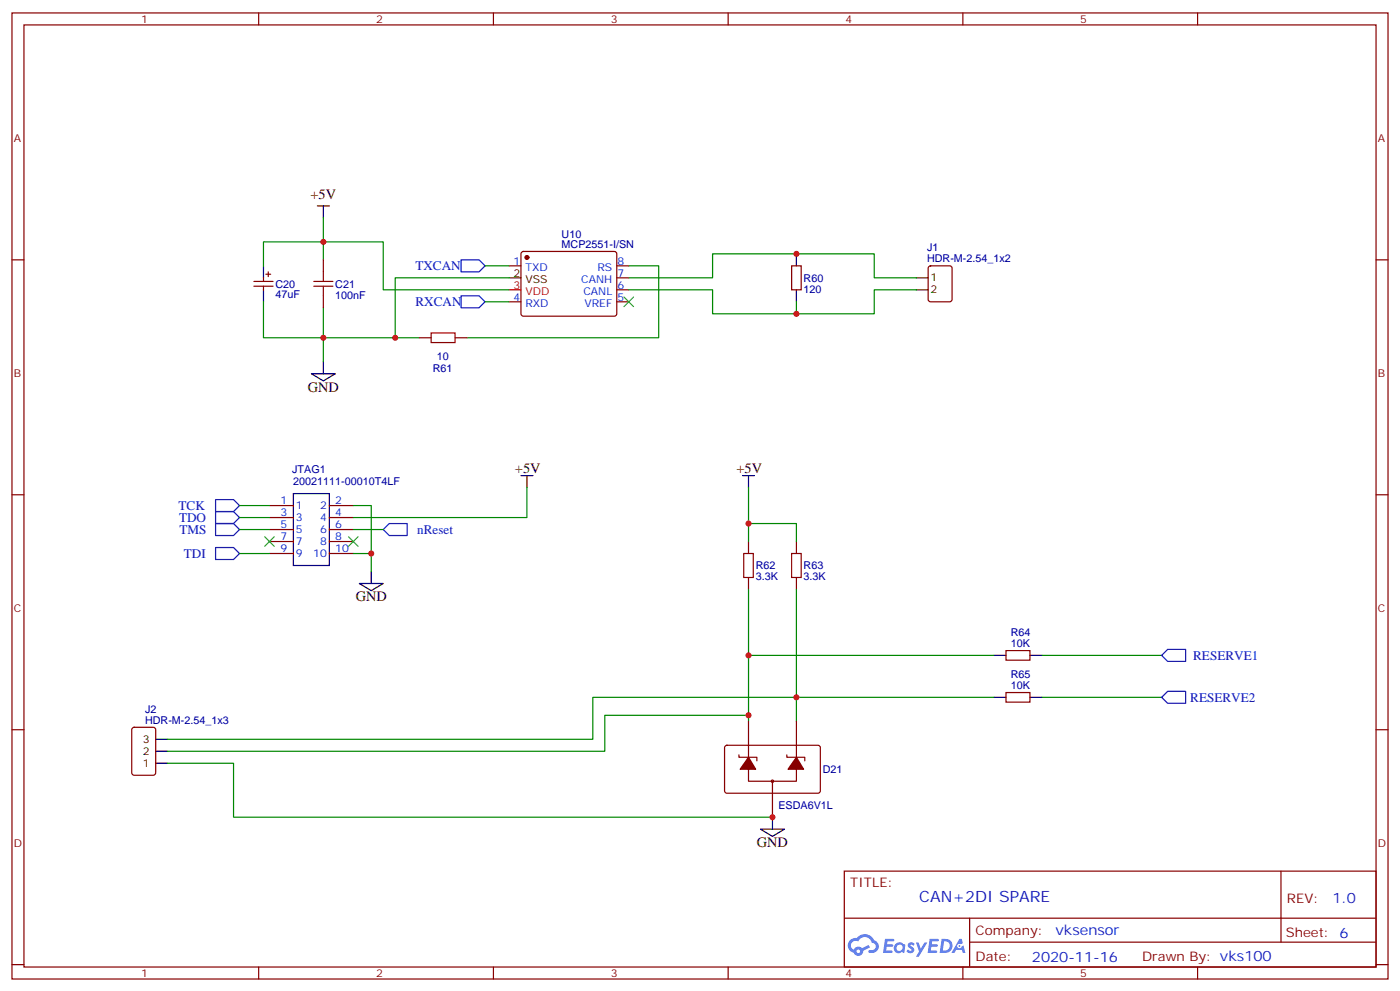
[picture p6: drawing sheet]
<svg xmlns="http://www.w3.org/2000/svg" width="412mm" height="292mm" viewBox="0 0 412 292" stroke-linecap="round" stroke-linejoin="round" font-family="sans-serif">
<g fill="none" stroke="#870000" stroke-width=".35">
<path d="M3.5 3.8h405.4v284.3h-405.4zM7.1 7.3h398.2v277.3h-398.2zM76.2 3.8v3.5M145.3 3.8v3.5M214.5 3.8v3.5M283.6 3.8v3.5M352.8 3.8v3.5M3.5 76.5h3.6M405.3 76.5h3.6M3.5 145.6h3.6M405.3 145.6h3.6M3.5 214.8h3.6"/>
<path d="M405.3 214.8h3.6M248.7 256.4h156.6v28.2h-156.6zM377.3 256.4v20.9M248.7 270.2h156.5M285.6 277.3h119.6M285.6 270.2v14.2M3.5 283.9h3.6M76.2 284.6v3.5M145.3 284.6v3.5M214.5 284.6v3.5M283.6 284.6v3.5M352.8 284.6v3.5"/>
<path d="M405.3 283.9h3.6"/>
</g>
<g fill="#5487ff">
<path d="M267.7 277.6a1.22 1.22 0 0 1 1.7 .2l-.4 .6a.47 .47 0 0 0-.3-.4 .47 .47 0 0 0-.5 .2l.1 .2a1.14 1.14 0 0 1 .8 1.8 1.14 1.14 0 0 1-1.9 0l-.2-.2 .5-.6 .7 .5a.29 .29 0 0 0 .3-.3 .29 .29 0 0 0-.2-.3 1.04 1.04 0 0 1-.6-1.7z"/>
<path d="M260.7 276.3h2.4l.3 .2-.2 .5-1.8 .1-.1 .8h1.5l.3 .4-.3 .4h-1.6l-.2 1.1h1.7l.2 .3-.2 .3-2.6 .1z"/>
<path d="M273.8 276.3h2.4l.3 .2-.1 .5-1.8 .1-.2 .8h1.6l.3 .4-.4 .4h-1.6l-.1 1.1h1.7l.2 .3-.2 .3-2.6 .1z"/>
<path d="M282.6 276.3h.7l.3 1.3-.6 .3a.69 .69 0 0 0-1 .3 .69 .69 0 0 0 .4 .9 .69 .69 0 0 0 .9-.6l.5-.2 .6 2.2h-.8l-.2-.9h-1.8l-.5 .9h-.8z"/>
<path d="M269.8 277.4h.8l.6 1.8 1.1-1.8h.9l-2.6 4.2h-.8l.9-1.5z"/>
<path d="M277.4 276.3l-.6 4.2h1.3a2.11 2.11 0 0 0 2.5-2.1 2.11 2.11 0 0 0-2.5-2.1zM278.1 277.1a1.39 1.39 0 0 1 1.7 1.4 1.39 1.39 0 0 1-1.8 1.3h-.3z"/>
<path d="M263.7 277.9a1.54 1.54 0 0 0-.1 2.2 1.54 1.54 0 0 0 2.2 .1l.6 .3 .3-2.3-.2-.3h-.4a1.49 1.49 0 0 0-2.4 0zM264 278.9a.94 .94 0 0 1 1.8 0 .94 .94 0 0 1-1.8 0z"/>
<path d="M250.4 276.7a2.18 2.18 0 0 0 1.1 3.7 1.44 1.44 0 0 0 1.6 .9 1.44 1.44 0 0 0 1.2-1.4l2-1.1-.5-.7-1.9 1a1.47 1.47 0 0 0-2.4 .4 1.39 1.39 0 0 1-.7-1.9 1.39 1.39 0 0 1 2-.5 2.12 2.12 0 0 1 2.2-1.3 2.12 2.12 0 0 1 1.9 1.7 1.14 1.14 0 0 1 1.1 1.4 1.14 1.14 0 0 1-1.7 .7 .43 .43 0 0 0-.5 .4 .43 .43 0 0 0 .4 .5 1.98 1.98 0 0 0 2.5-1.2 1.98 1.98 0 0 0-1.2-2.6 3.1 3.1 0 0 0-5.3-.6l-.9 .1zM252.3 280a.55 .55 0 0 1 1.1 0 .55 .55 0 0 1-1.1 0z"/>
<circle cx="282.6" cy="278.4" r=".26"/>
</g>
<g fill="none" stroke="#000" stroke-width=".35">
<path d="M77.6 78.2v3.6M93.5 60.6h3.5M95.2 60.6v3.5M234.6 74.7v3.5M77.6 85.3v3.5M149.9 81.8h3.6M234.6 85.3v3.5M269.9 81.8h3.5M269.9 85.3h3.5M91.7 110h7.1l-3.6 2.1zM95.2 106.5v3.5M153.5 140h3.5"/>
<path d="M155.2 140v3.5M218.7 140h3.5M220.5 140v3.5M86.4 145.3h10.6v21.1h-10.6zM105.8 171.7h7.1l-3.5 2.1zM109.4 168.2v3.5M292.8 192.9h3.5M303.4 192.9h3.5M45.9 217.6h3.5M292.8 205.2h3.5M303.4 205.2h3.5M45.9 224.6h3.5"/>
<path d="M45.9 221.1h3.5M224 244.1h7.1l-3.6 2.1zM227.5 240.5v3.6"/>
</g>
<g fill="none" stroke="#870000" stroke-width=".35">
<path d="M95.2 76.5v3.5M149.9 78.2h3.6M153.7 74.2l.5-.2 27 .1 .5 .6-.1 17.9-.6 .5-27.1-.1-.4-.6v-17.7zM181.7 78.2h3.5M233.2 78.2h2.8v7.1h-2.8zM273.6 78.5l.5-.3h5.7l.6 .5 .1 9.4-.5 .7h-5.9l-.6-.4-.1-9.4zM74.8 82.8h5.6M74.8 84.2h5.6M77.6 81.8v1M77.6 84.2v1.1M78.3 80.7h1.4M79 80v1.4"/>
<path d="M95.2 87.1v3.5M123.5 99.4h3.5M134.1 99.4h3.5M149.9 88.8h3.6M181.7 88.8h3.5M181.7 85.3h3.5M181.7 81.8h3.5M79.4 148.8h7M79.4 152.3h7M79.4 155.9h7M79.4 159.4h7M97 148.8h7.1"/>
<path d="M97 152.3h7.1M97 155.9h7.1M97 159.4h7.1M220.5 159.4v3.5M234.6 159.4v3.5M79.4 162.9h7M97 162.9h7.1M220.5 170v3.5M234.6 170v3.5M296.3 191.5h7.1v2.8h-7.1zM39 214.3l.5-.2h5.7l.6 .4 .1 13-.5 .6-5.9 .1-.6-.5-.1-12.9zM213.7 219.6l.4-.2h27.1l.5 .7-.1 12.9-.7 .5-27-.1-.5-.6v-12.7z"/>
<path d="M220.5 212.3v10.6M234.6 212.3v10.6M296.3 203.8h7.1v2.9h-7.1zM217.7 222.2v.7h5.3v1M220.5 226.4v3.5h14.1v-3.5M227.5 229.9v10.6M231.8 222.2v.7h5.3v1"/>
<circle cx="227.5" cy="229.9" r=".35"/>
</g>
<g fill="#870000" stroke="#870000" stroke-width=".35">
<path d="M234.6 222.9l2.1 3.5h-4.6z"/>
<path d="M220.5 222.9l2.1 3.5h-4.6z"/>
<circle cx="155.2" cy="75.8" r=".53"/>
</g>
<path d="M149.9 85.3h3.6" fill="none" stroke="#f00" stroke-width=".35"/>
<g fill="none" stroke="#008700" stroke-width=".35">
<path d="M95.2 64.1v7.1h17.7v14.1h37M95.2 76.5v-5.3h-17.6v7M142.9 78.2h7M185.2 78.2h8.8v21.2h-56.4M77.6 88.8v10.6h17.6v7.1M116.4 99.4h7.1M142.9 88.8h7M149.9 81.8h-33.5v17.6h-21.2v-8.8M185.2 81.8h24.7v-7.1h47.6v7.1h12.4M185.2 85.3h24.7v7.1h47.6v-7.1h12.4M234.6 88.8v3.6M70.6 155.9h8.8"/>
<path d="M70.6 152.3h8.8M70.6 148.8h8.8M104.1 148.8h5.3v14.1M104.1 155.9h8.8M155.2 143.5v8.8h-51.1M220.5 154.1h14.1v5.3M220.5 143.5v15.9M70.6 162.9h8.8M104.1 162.9h5.3v5.3M220.5 173.5v19.4M234.6 173.5v31.7h-60v12.4h-125.2M292.8 192.9h-72.3v19.4"/>
<path d="M306.9 192.9h35.3M220.5 210.5h-42.3v10.6h-128.8M292.8 205.2h-58.2v7.1M306.9 205.2h35.3M49.4 224.6h19.4v15.9h158.7"/>
</g>
<path d="M135.8 76.5h5.3l1.8 1.7-1.8 1.8h-5.3zM135.8 87.1h5.3l1.8 1.7-1.8 1.8h-5.3zM63.5 147h5.3l1.8 1.8-1.8 1.8h-5.3zM63.5 150.6h5.3l1.8 1.7-1.8 1.8h-5.3zM63.5 154.1h5.3l1.8 1.8-1.8 1.7h-5.3zM112.9 155.9l1.8-1.8h5.2v3.5h-5.2zM63.5 161.1h5.3l1.8 1.8-1.8 1.8h-5.3zM342.2 192.9l1.8-1.8h5.2v3.6h-5.2zM342.2 205.2l1.8-1.7h5.2v3.5h-5.2z" fill="none" stroke="#00f" stroke-width=".35"/>
<path d="M183.8 87.4l2.8 2.8M186.6 87.4l-2.8 2.8M78 158l2.8 2.8M80.8 158l-2.8 2.8M102.7 158l2.8 2.8M105.5 158l-2.8 2.8" fill="none" stroke="#3c3" stroke-width=".35"/>
<path d="M92.4 84.2h5.7M92.4 82.8h5.7M95.2 80v2.8M95.2 84.2v2.9M127 98h7.1v2.8h-7.1zM219.1 162.9h2.8v7.1h-2.8zM233.2 162.9h2.8v7.1h-2.8z" fill="none" stroke="#a10000" stroke-width=".35"/>
<g fill="#c00">
<circle cx="116.4" cy="99.4" r=".88"/>
<circle cx="95.3" cy="99.4" r=".88"/>
<circle cx="95.3" cy="71.2" r=".88"/>
<circle cx="234.6" cy="74.7" r=".88"/>
<circle cx="234.6" cy="92.4" r=".88"/>
<circle cx="234.6" cy="205.2" r=".88"/>
<circle cx="220.5" cy="210.5" r=".88"/>
<circle cx="227.5" cy="240.5" r=".88"/>
<circle cx="220.5" cy="192.9" r=".88"/>
<circle cx="220.5" cy="154.1" r=".88"/>
<circle cx="109.4" cy="162.9" r=".88"/>
</g>
<text font-size="4.6" fill="#00f" x="270.8" y="265.4">CAN+2DI SPARE</text>
<g font-size="4.2">
<text x="91.4" y="58.5">+5V</text>
<text x="90.7" y="115.3">GND</text>
<text x="151.7" y="139.3">+5V</text>
<text x="217" y="139.3">+5V</text>
<text x="104.8" y="177">GND</text>
<text x="223" y="249.3">GND</text>
</g>
<g font-size="4.2" fill="#00f">
<text x="392.5" y="265.7">1.0</text>
<text x="310.9" y="275.2">vksensor</text>
<text x="304" y="283">2020-11-16</text>
</g>
<g font-size="3.9" fill="#00f">
<text x="122.4" y="79.5">TXCAN</text>
<text x="122.4" y="90.1">RXCAN</text>
<text x="52.6" y="150">TCK</text>
<text x="52.8" y="153.6">TDO</text>
<text x="52.8" y="157.1">TMS</text>
<text x="122.9" y="157.1">nReset</text>
<text x="54.2" y="164.2">TDI</text>
<text x="351.5" y="194.1">RESERVE1</text>
<text x="350.6" y="206.5">RESERVE2</text>
</g>
<g font-size="3.9" fill="#800">
<text x="250.5" y="261">TITLE:</text>
<text x="379.1" y="265.7">REV:</text>
<text x="287.4" y="275.2">Company:</text>
<text x="378.7" y="275.8">Sheet: 6</text>
<text x="287.4" y="282.9">Date:</text>
<text x="336.4" y="282.9">Drawn By: vks100</text>
</g>
<g font-size="3.2" fill="#800">
<text x="41.6" y="6.8">1</text>
<text x="110.8" y="6.8">2</text>
<text x="179.9" y="6.8">3</text>
<text x="249.1" y="6.8">4</text>
<text x="318.2" y="6.8">5</text>
<text x="4.1" y="41.9">A</text>
<text x="405.9" y="41.9">A</text>
<text x="4.1" y="111.1">B</text>
<text x="405.9" y="111.1">B</text>
<text x="4.1" y="180.2">C</text>
<text x="405.9" y="180.2">C</text>
<text x="4.1" y="249.3">D</text>
<text x="405.9" y="249.3">D</text>
<text x="41.6" y="287.6">1</text>
<text x="110.8" y="287.6">2</text>
<text x="179.9" y="287.6">3</text>
<text x="249.1" y="287.6">4</text>
<text x="318.2" y="287.6">5</text>
</g>
<g font-size="3.2" fill="#000080">
<text x="165.4" y="70">U10</text>
<text x="165.4" y="73">MCP2551-I/SN</text>
<text x="273.1" y="77.2">HDR-M-2.54_1x2</text>
<text x="273.1" y="74">J1</text>
<text x="236.7" y="82.9">R60</text>
<text x="81.1" y="87.7">47uF</text>
<text x="81.1" y="84.7">C20</text>
<text x="98.8" y="87.9">100nF</text>
<text x="98.8" y="84.7">C21</text>
<text x="236.7" y="86.1">120</text>
<text x="128.7" y="105.9">10</text>
<text x="127.5" y="109.4">R61</text>
<text x="86.1" y="139.4">JTAG1</text>
<text x="86.4" y="142.9">20021111-00010T4LF</text>
<text x="222.6" y="167.5">R62</text>
<text x="236.7" y="167.5">R63</text>
<text x="222.6" y="170.7">3.3K</text>
<text x="236.7" y="170.7">3.3K</text>
<text x="297.8" y="190.4">10K</text>
<text x="297.8" y="187.3">R64</text>
<text x="297.8" y="202.8">10K</text>
<text x="297.8" y="199.7">R65</text>
<text x="42.7" y="209.8">J2</text>
<text x="42.7" y="213">HDR-M-2.54_1x3</text>
<text x="242.4" y="227.5">D21</text>
<text x="229.3" y="238.2">ESDA6V1L</text>
</g>
<g font-size="3.2" fill="#00f">
<text x="151.3" y="77.9">1</text>
<text x="181.9" y="77.9">8</text>
<text x="154.8" y="79.7">TXD</text>
<text x="171.2" y="83.2">CANH</text>
<text x="176" y="79.7">RS</text>
<text x="181.9" y="81.4">7</text>
<text x="151.3" y="88.5">4</text>
<text x="171.8" y="86.7">CANL</text>
<text x="181.9" y="88.5">5</text>
<text x="181.9" y="84.9">6</text>
<text x="154.8" y="90.2">RXD</text>
<text x="172.2" y="90.2">VREF</text>
<text x="82.6" y="148.4">1</text>
<text x="87.1" y="149.9">1</text>
<text x="94.3" y="149.9">2</text>
<text x="98.8" y="148.4">2</text>
<text x="82.6" y="152">3</text>
<text x="82.6" y="155.5">5</text>
<text x="87.1" y="153.4">3</text>
<text x="94.3" y="153.4">4</text>
<text x="98.8" y="152">4</text>
<text x="98.8" y="155.5">6</text>
<text x="82.6" y="159">7</text>
<text x="87.1" y="156.9">5</text>
<text x="87.1" y="160.4">7</text>
<text x="94.3" y="156.9">6</text>
<text x="94.3" y="160.4">8</text>
<text x="98.8" y="159">8</text>
<text x="82.6" y="162.6">9</text>
<text x="87.1" y="164">9</text>
<text x="92.3" y="164">10</text>
<text x="98.8" y="162.6">10</text>
</g>
<g font-size="3.2">
<text x="151.3" y="81.4">2</text>
<text x="154.8" y="83.2">VSS</text>
<text x="274.1" y="82.8">1</text>
<text x="274.1" y="86.4">2</text>
<text x="42.1" y="218.7">3</text>
<text x="42.1" y="225.7">1</text>
<text x="42.1" y="222.2">2</text>
</g>
<g font-size="3.2" fill="#f00">
<text x="151.3" y="84.9">3</text>
<text x="154.8" y="86.7">VDD</text>
</g>
</svg>
